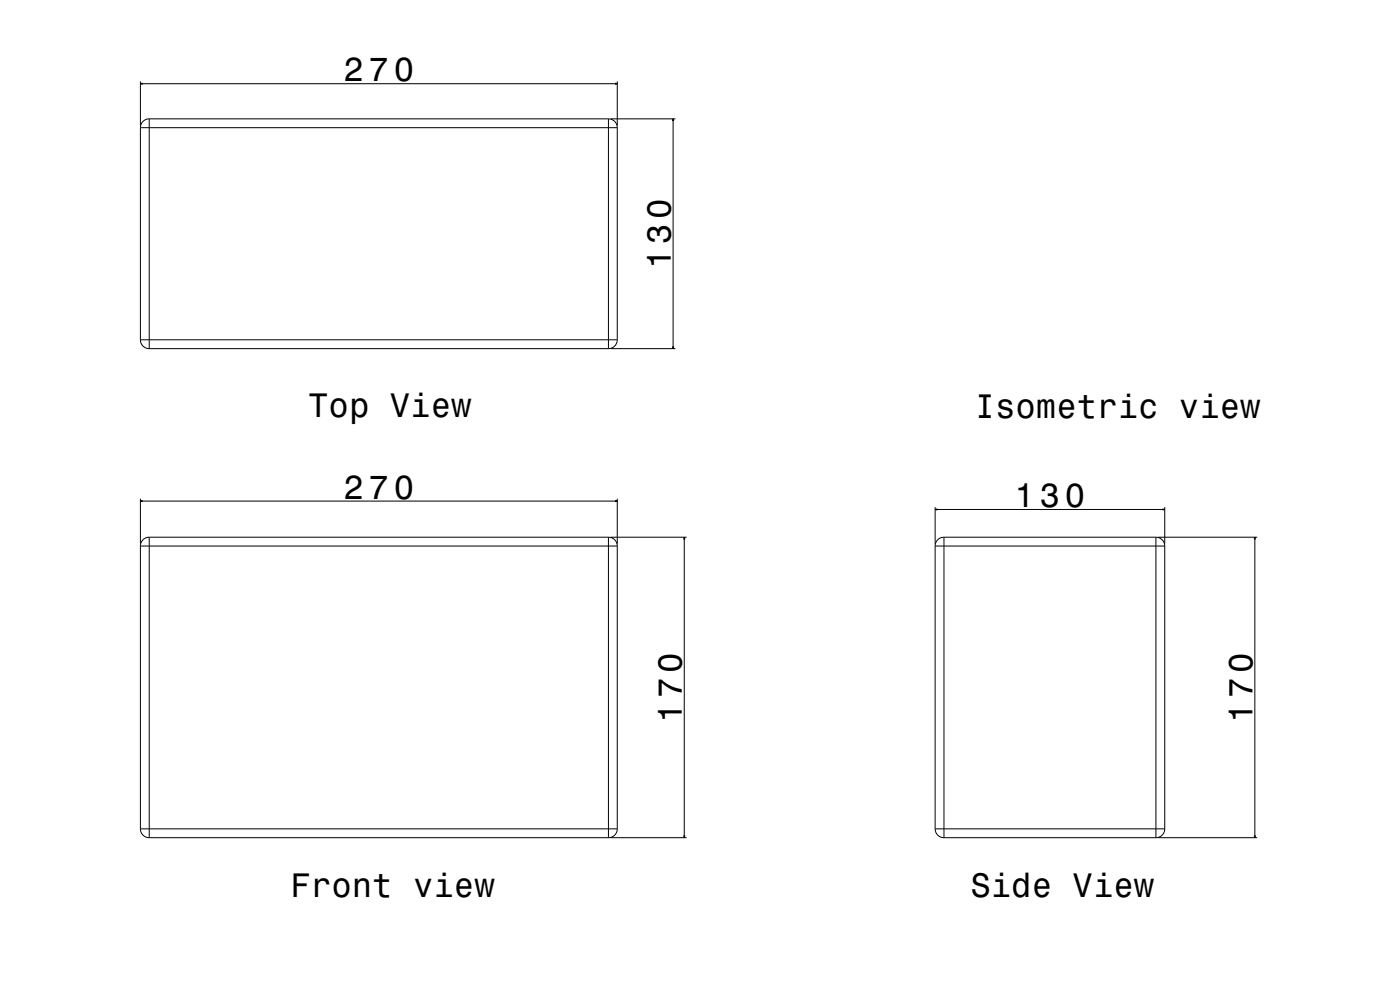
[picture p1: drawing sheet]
<svg xmlns="http://www.w3.org/2000/svg" width="1189mm" height="841mm" viewBox="0 0 1189 841" stroke-linecap="round" stroke-linejoin="round" font-family="sans-serif">
<g fill="none" stroke="#000" stroke-width=".85">
<path d="M119 69v37M119 71h405M121 71h-2l2 1M522 71h2l-2 1M524 69v37M119 108v180M119 108h405M127 101h-3l-3 2-1 3-1 2M127 101h390M127 101v195M517 101h2l3 2 2 2v3M517 101v195"/>
<path d="M519 101h55M524 108v180M571 103l1-2v2M572 101v195M119 288l1 3 1 3 3 1 3 1M119 288h405M127 296h390M519 296h55M524 288v3l-2 3-2 1-3 1M571 294l1 2v-2M119 423v38M119 425h405"/>
<path d="M121 425h-2l2 1M522 425h2l-2 1M524 423v38M794 430v31M794 432h195M796 432h-2l2 1M987 432h2l-2 1M989 430v31M127 456h-3l-2 2-2 2-1 3M127 456h390M127 456v255M517 456h2l3 2 2 2v3"/>
<path d="M517 456v255M519 456h64M581 458v-2l1 2M581 456v255M802 456h-3l-3 2-1 2-1 3M802 456h180M802 456v255M982 456h2l3 2 2 2v3M982 456v255M984 456h84M1065 458l1-2v2M1066 456v255"/>
<path d="M119 463v240M119 463h405M524 463v240M794 463v240M794 463h195M989 463v240M119 703l1 3 2 3 2 1 3 1M119 703h405M127 711h390M519 711h64M524 703v3l-2 3-2 1-3 1M581 709v2l1-2"/>
<path d="M794 703l1 3 1 3 3 1 3 1M794 703h195M802 711h180M984 711h84M989 703v3l-2 3-2 1-3 1M1065 709l1 2v-2"/>
</g>
<g font-size="28.8">
<text x="292" y="69">270</text>
<text x="570" y="228" transform="rotate(-90 570 228)">130</text>
<text x="262" y="354">Top View</text>
<text x="828" y="355">Isometric view</text>
<text x="292" y="423">270</text>
<text x="862" y="430">130</text>
<text x="579" y="613" transform="rotate(-90 579 613)">170</text>
<text x="1064" y="613" transform="rotate(-90 1064 613)">170</text>
<text x="247" y="761">Front view</text>
<text x="824" y="761">Side View</text>
</g>
</svg>
